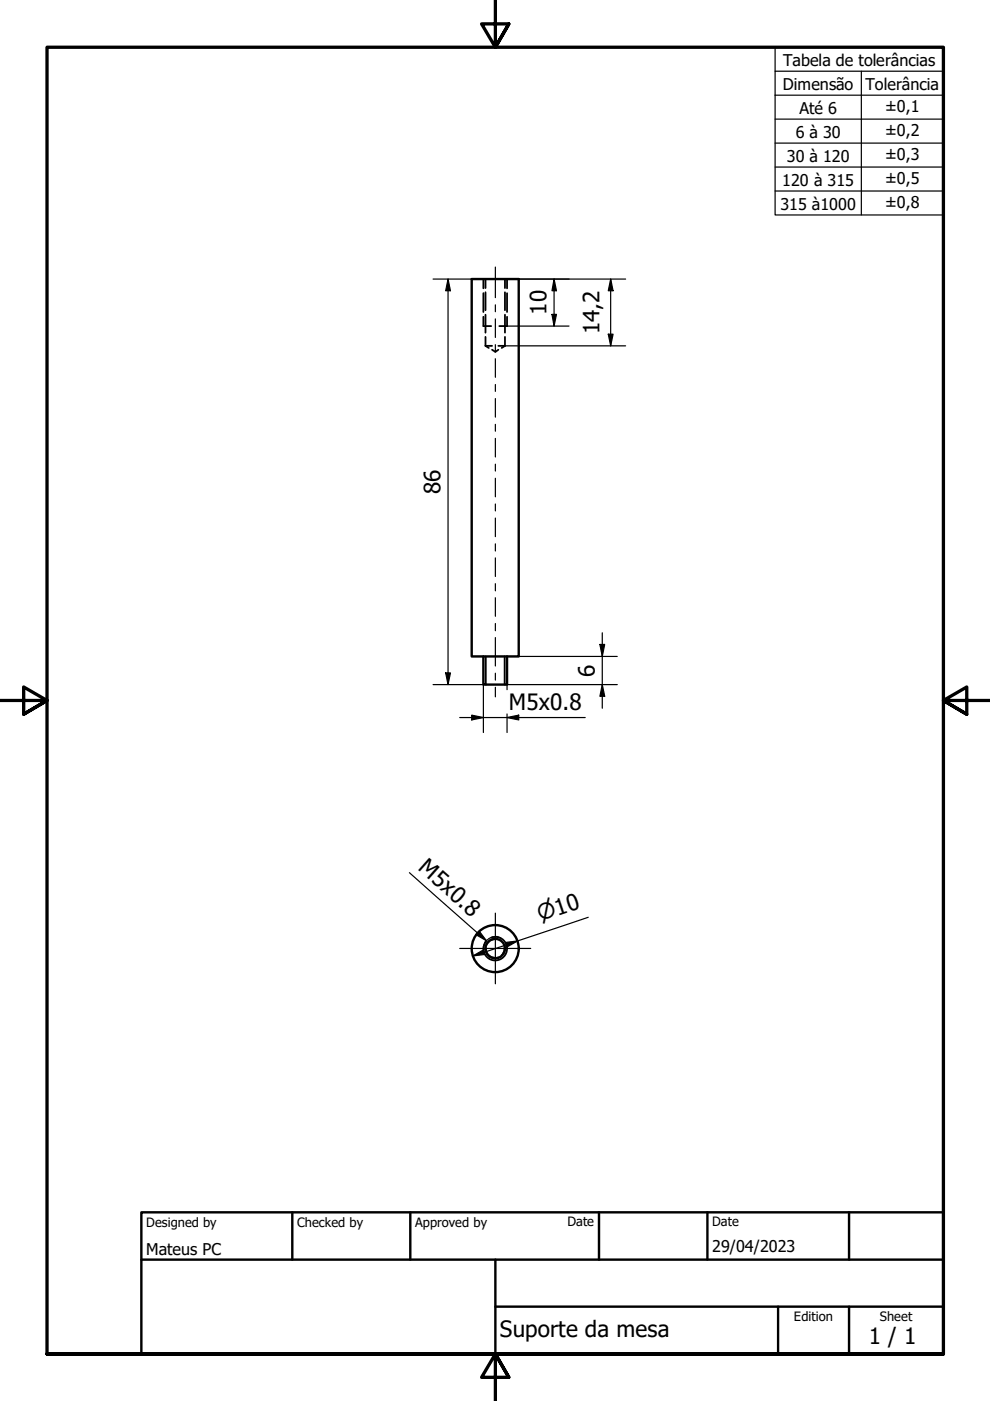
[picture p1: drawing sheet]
<svg xmlns="http://www.w3.org/2000/svg" width="210mm" height="297mm" viewBox="0 0 210 297" stroke-linecap="round" stroke-linejoin="round" font-family="sans-serif">
<!-- layer: Hidden (ISO) -->
<g fill="none" stroke="#000" stroke-width=".38">
<path d="M102.5 59.2v1.9M102.9 59.2v1.9M107.1 59.2v1.9M107.5 59.2v1.9M102.5 62.2v4M102.5 67.2v1.9h1.6M102.9 73.3h1.4M102.9 73.3l.7 .5M102.9 62v3.8M102.9 66.7v3.8M102.9 71.4v1.9M104.3 74.2l.7 .4 .7-.4"/>
<path d="M105.7 73.3h1.4M107.1 73.3l-.7 .5M107.1 62v3.8M107.1 66.7v3.8M107.1 71.4v1.9M107.5 62.2v4M107.5 67.2v1.9h-1.6M103.1 199.5l-.2 .3-.3 .8M104.6 199.1l-.8 .3-.6 .8M105.4 198.6l-1.3 .2M103 201.2a1.96 1.96 0 0 0 2.7 1.8M107 200.8l-.1 .8-.5 .9"/>
</g>
<!-- layer: Visible (ISO) -->
<g fill="none" stroke="#000" stroke-width=".51">
<path d="M100 59.2h10v80h-10zM102.5 139.2v5.9h5v-5.9"/>
<circle cx="105" cy="201.1" r="5"/>
<circle cx="105" cy="201.1" r="2.06"/>
</g>
<!-- layer: Visible Narrow (ISO) -->
<path d="M103 139.2v5.9M107 139.2v5.9M105.4 198.7a2.51 2.51 0 0 1 2.1 2.9 2.51 2.51 0 0 1-2.9 2 2.51 2.51 0 0 1-2.1-2.9" fill="none" stroke="#000" stroke-width=".38"/>
<!-- layer: Border (ISO) -->
<path d="M105 0v10l-2.9-4.9h5.8l-2.9 4.9 2.9-4.9M0 148.5h10l-5-2.8v5.7l5-2.9-5 2.9M210 148.5h-10l5-2.8v5.7l-5-2.9 5 2.9M10 287.1v-277.1h190v277.1h-190h190M107.9 292l-2.9-4.9 2.9 4.9h-5.8l2.9-4.9v9.9" fill="none" stroke="#000" stroke-width=".7"/>
<!-- layer: Title (ISO) -->
<path d="M30 257h170v30.1h-170zM62 257v10.1M87 257v10.1M127 257v10.1M150 257v10.1M180 257v10.1M30 267.1h170M105 277h95M105 267.1v20M165 277v10.1M180 277v10.1" fill="none" stroke="#000" stroke-width=".51"/>
<!-- layer: Dimension (ISO) -->
<g fill="none" stroke="#000" stroke-width=".25">
<path d="M91.8 59.2h8.2M95 59.2l.5 2.4h-1zM95 59.2v85.9M107.5 59.2h25.2M117.5 59.2l.5 2.4h-1zM117.5 59.2v9.9M129.5 59.2l.5 2.4h-1zM129.5 59.2v14.1M107.1 73.3h25.6M107.5 69.1h13.1M117 66.7h1l-.5 2.4zM129 70.9h1l-.5 2.4z"/>
<path d="M110 139.2h20.9M127.2 136.6h1l-.5 2.6zM127.7 134.2v16M91.8 145.1h10.7v10.2M94.5 142.7h1l-.5 2.4zM97.5 152.1h26.6M100 151.6l2.5 .5-2.5 .5zM107.5 152.1l2.5-.5v1zM107.5 151.4v3.9M127.7 145.1l.5 2.5h-1zM130.9 145.1h-23.4v1.1M107.2 199.8l2.5-.3-2.2 1.3z"/>
<path d="M124.7 194.5l-24.4 8.2M100.3 202.7l2.2-1.3 .3 1z"/>
</g>
<g fill="#000">
<path d="M95 59.2l.5 2.4h-1z" fill-rule="evenodd"/>
<path d="M117 66.7h1l-.5 2.4z" fill-rule="evenodd"/>
<path d="M117.5 59.2l.5 2.4h-1z" fill-rule="evenodd"/>
<path d="M129 70.9h1l-.5 2.4z" fill-rule="evenodd"/>
<path d="M129.5 59.2l.5 2.4h-1z" fill-rule="evenodd"/>
<path d="M127.2 136.6h1l-.5 2.6z" fill-rule="evenodd"/>
<path d="M94.5 142.7h1l-.5 2.4z" fill-rule="evenodd"/>
<path d="M100 151.6l2.5 .5-2.5 .5z" fill-rule="evenodd"/>
<path d="M107.5 152.1l2.5-.5v1z" fill-rule="evenodd"/>
<path d="M127.7 145.1l.5 2.5h-1z" fill-rule="evenodd"/>
<path d="M100.3 202.7l2.2-1.3 .3 1z" fill-rule="evenodd"/>
<path d="M107.2 199.8l2.5-.3-2.2 1.3z" fill-rule="evenodd"/>
</g>
<!-- layer: Symbol (ISO) -->
<g fill="none" stroke="#000" stroke-width=".25">
<path d="M164.3 15.1v-5.1h35.7v5.1M182.6 15.1v30.5M200 15.1h-35.7v5.1M200 15.1v30.5h-35.7v-25.4M164.3 20.2h35.7M164.3 25.3h35.7M164.3 30.3h35.7M164.3 35.4h35.7M164.3 40.5h35.7M86.8 185l16.3 14.4M101.6 197.4l1.5 2-2.2-1.2zM104.9 198.6a2.51 2.51 0 0 0-2.4 2.1"/>
<path d="M105.1 198.6l.9 .2"/>
</g>
<path d="M101.6 197.4l1.5 2-2.2-1.2z" fill-rule="evenodd" fill="#000"/>
<!-- layer: Center Mark (ISO) -->
<path d="M105 193.6v15M97.5 201.1h15" fill="none" stroke="#000" stroke-width=".25"/>
<!-- layer: Centerline (ISO) -->
<g fill="none" stroke="#000" stroke-width=".25">
<path d="M105 56.6v6.5M105 64.6v1.5M105 67.6v4M105 73.1v1.4M105 76.1v3.9M105 81.5v1.5M105 84.5v3.9M105 90v1.4M105 92.9v4M105 98.4v1.5M105 101.4v3.9M105 106.9v1.4"/>
<path d="M105 109.8v4M105 115.3v1.5M105 118.3v3.9M105 123.7v1.6M105 126.7v4M105 132.2v1.5M105 135.2v6M105 142.7v1.5M105 145.7v2.1"/>
</g>
<g font-size="4.8">
<text x="115.9" y="66.8" transform="rotate(-90 115.9 66.8)">10</text>
<text x="127.1" y="70.9" transform="rotate(-90 127.1 70.9)">14,2</text>
<text x="93.4" y="104.8" transform="rotate(-90 93.4 104.8)">86</text>
<text x="126.1" y="143.4" transform="rotate(-90 126.1 143.4)">6</text>
<text x="107.9" y="150.5">M5x0.8</text>
<text x="88.5" y="184.3" transform="rotate(41 88.5 184.3)">M5x0.8</text>
<text x="106" y="283.4">Suporte da mesa</text>
<text x="184.2" y="285">1 / 1</text>
</g>
<text font-size="4.6" x="114.6" y="195.4" transform="rotate(-19 114.6 195.4)">⌀10</text>
<g font-size="3.4">
<text x="166.1" y="14">Tabela de tolerâncias</text>
<text x="166" y="19">Dimensão</text>
<text x="183.5" y="19">Tolerância</text>
<text x="187.6" y="23.7">±0,1</text>
<text x="168.7" y="29.2">6 à 30</text>
<text x="169.5" y="24.1">Até 6</text>
<text x="187.6" y="28.8">±0,2</text>
<text x="166.8" y="34.3">30 à 120</text>
<text x="187.6" y="33.9">±0,3</text>
<text x="165.9" y="39.4">120 à 315</text>
<text x="187.6" y="39">±0,5</text>
<text x="165.5" y="44.4">315 à1000</text>
<text x="187.6" y="44.1">±0,8</text>
<text x="31" y="266">Mateus PC</text>
<text x="151" y="265.5">29/04/2023</text>
</g>
<g font-size="2.7">
<text x="31" y="260.1">Designed by</text>
<text x="63" y="260.1">Checked by</text>
<text x="88" y="260.1">Approved by</text>
<text x="120.3" y="260">Date</text>
<text x="151" y="260">Date</text>
<text x="168.3" y="280.1">Edition</text>
<text x="186.6" y="280.1">Sheet</text>
</g>
</svg>
